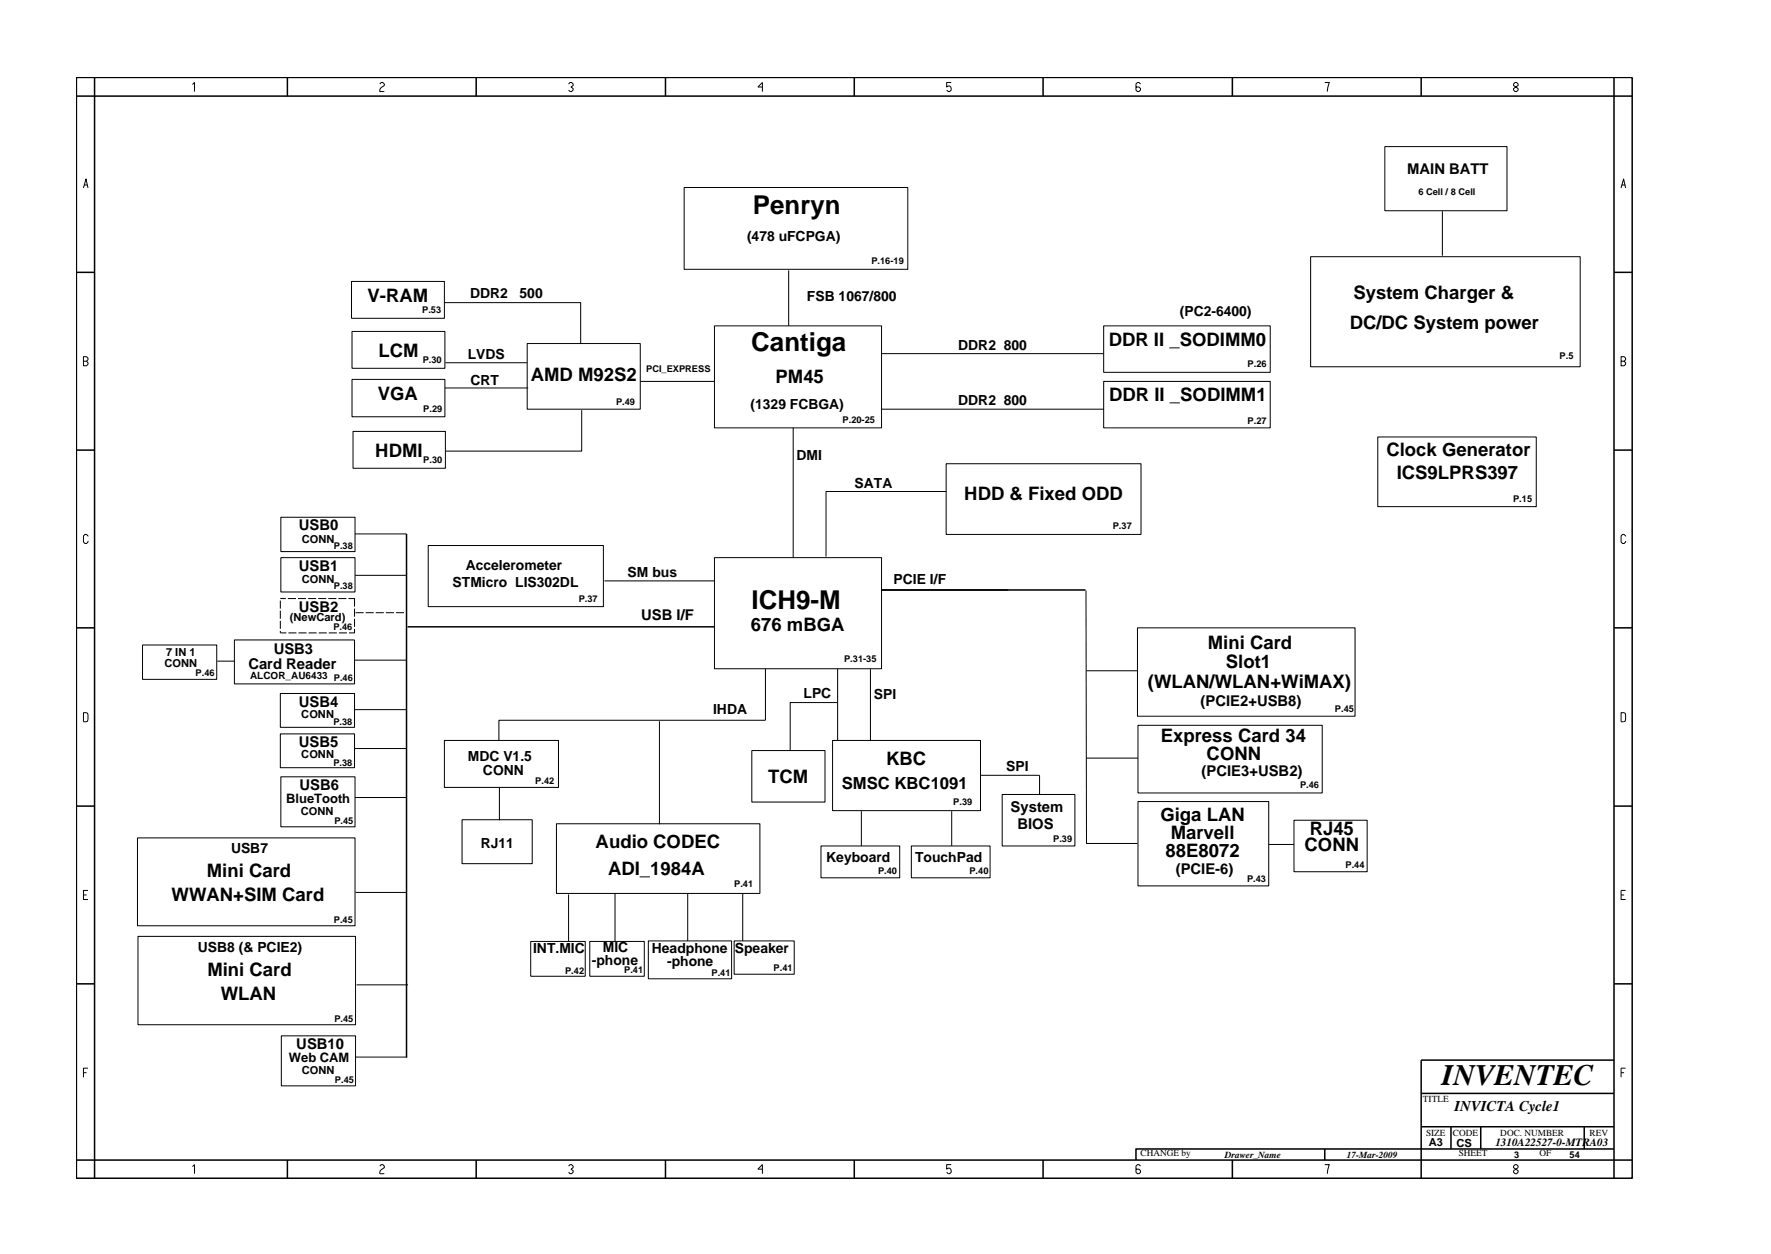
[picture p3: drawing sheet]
<svg xmlns="http://www.w3.org/2000/svg" width="297mm" height="210mm" viewBox="0 0 297 210" stroke-linecap="round" stroke-linejoin="round" font-family="sans-serif">
<g fill="none" stroke="#000" stroke-width=".17">
<path d="M32.3 14.2l.3-.4v1.6M63.7 14.1l.3-.3h.2l.3 .3v.2l-.5 .4-.3 .4v.3h.8M95.4 14.1l.2-.3h.3l.2 .3v.2l-.3 .3 .3 .2v.3l-.2 .3h-.3l-.2-.3M127.9 14.6h-.8l.8-.8v1.6M159.5 13.8h-.7v.8l.2-.2a.5 .5 0 0 1 .5 .7l-.2 .3h-.3l-.2-.3M191.3 14.1l-.3-.3h-.2l-.3 .3v1l.3 .3h.2l.3-.3v-.3l-.3-.2h-.5M222.2 13.8h.8l-.4 1.6M254.1 13.8l-.2 .3v.2l.7 .5v.3l-.2 .3h-.3l-.2-.3v-.3l.7-.5v-.2l-.2-.3zM14 31.5l.4-1.5 .4 1.5M14.1 31h.6M114.8 31.4h37.5v13.8h-37.5zM232.3 24.6h20.5v10.7h-20.5z"/>
<path d="M241.9 35.4v7.5M271.9 31.5l.4-1.5 .4 1.5M272 31h.6M14 59.8h.5l.3 .3v.2l-.3 .3 .3 .2v.3l-.3 .2h-.5zM59 47.2h15.5v6.2h-15.5zM59 55.6h15.6v6.2h-15.6zM74.5 50.7h22.9v6.9M88.4 57.6h19v11h-19zM119.8 54.6h28.1v17.1h-28.1zM132.3 45.3v9.3M147.9 59.3h37.2M185.1 54.6h27.9v7.8h-27.9z"/>
<path d="M219.8 43h45.2v18.5h-45.2zM14 60.6h.5M59 63.6h15.6v6.3h-15.6zM59.2 72.3h15.5v6.2h-15.5zM74.6 65.1h14M74.7 60.8h13.7M97.6 68.8v6.8h-22.8M107.4 64h12.4M133 71.7v21.8M147.9 68.6h37.2M158.7 77.8h32.7v11.8h-32.7zM185.1 64h27.9v7.7h-27.9z"/>
<path d="M231.1 73.3h26.6v11.6h-26.6zM271.9 60.6h.5l.3-.3v-.2l-.3-.3h-.5v1.5h.5l.3-.2v-.3l-.3-.2M14.8 89.9l-.3-.3h-.2l-.3 .3v1l.3 .2h.2l.3-.2v-.2M47.1 86.7h12.4v5.8h-12.4zM47.1 93.5h12.4v5.8h-12.4zM59.5 89.5h8.7M59.5 96.5h8.7M71.8 91.5h29.4v10.2h-29.4zM101.4 97.4h18.4M119.8 93.5h28.1v18.6h-28.1zM158.7 82.4h-20.2v10.9M169.1 98.9h-21.2"/>
<path d="M182.1 99l.1 42.4h8.6M272.7 89.9l-.3-.3h-.3l-.2 .3v1l.2 .2h.3l.3-.2v-.2M14 119.5l.7 .1 .1 .2-.1 1.1-.7 .1zM23.9 108.1h12.5v5.8h-12.5zM36.4 110.9h2.9M39.3 107.3h20.2v7.4h-20.2zM47 105.8v.3h1M47 100.7v1.4M47 102.4v1.3M47 104.1v1.3M47 100.4h.9M47 116.3h12.5v5.6h-12.5z"/>
<path d="M48.3 100.4h1.3M48.4 106.1h1.3M50 100.4h1.3M50.1 106.1h1.3M51.7 100.4h1.3M51.8 106.1h1.3M53.4 100.4h1.3M53.5 106.1h1.3M55.1 100.4h1.3M55.1 106.1h1.4M56.8 100.4h1.3M56.8 106.1h1.4"/>
<path d="M58.4 100.4h1.1v1.3M59.5 110.7h8.6M59.5 105.4v.7h-1M59.5 102.1v1.3M59.5 103.7v1.4M59.5 119h8.7M59.6 102.7h1.4M61.3 102.7h1.4M63 102.7h1.4M64.7 102.7h1.4M66.4 102.7h1.4M128.4 112.1v8.7h-44.7v3.3"/>
<path d="M140.4 117.8h-7.9v8M140.5 112.1v12M146 112.2v12M182.2 112.5h8.6M190.8 105.3h36.5v14.8h-36.5zM271.9 119.5l.7 .1 .1 .2-.1 1.1-.7 .1zM47 123h12.5v5.7h-12.5zM47.1 130.2h12.4v8.4h-12.4zM59.5 125.5h8.6M59.5 133.7h8.7M74.5 124.1h19.2v7.9h-19.2zM77.5 137.4h11.8v7.4h-11.8z"/>
<path d="M83.8 132v5.5M93.3 138.1h34.2v11.7h-34.2zM110.6 120.9v17.3M126.1 125.8h12.3v8.7h-12.3zM139.6 124.1h24.9v11.8h-24.9zM144.5 136v5.8M159.6 136v5.8M164.4 130h10v3.2M168.1 133.2h12.2v8.6h-12.2zM182.2 127.1h8.7M190.9 121.6h30.9v11.4h-30.9zM190.9 134.4h21.9v14.1h-21.9z"/>
<path d="M217 137.5h12.3v8.7h-12.3zM14 150.1h.5M14.8 149.3h-.8v1.5h.8M23.1 140.5h36.4v14.7h-36.4zM23.1 157h36.5v14.8h-36.5zM59.6 149.6h8.6M89 157.8h9.2v5.9h-9.2zM95.4 150v7.8M98.9 157.8h9.2v5.9h-9.2zM103.2 149.9v7.9M108.7 157.8h14v6.3h-14zM115.3 149.8v8"/>
<path d="M123.1 157.8h10.1v5.6h-10.1zM124.6 149.8v8M137.7 141.8h13.2v5.4h-13.2zM152.9 141.8h13.2v5.4h-13.2zM212.8 141.6h4.2M271.9 150.1h.5M272.7 149.3h-.8v1.5h.8M14 179.9h.5M14.8 179.1h-.8v1.5M47.2 173.7h12.4v8.4h-12.4zM59.6 177.2h8.7M59.8 165.1h8.6"/>
<path d="M271.9 179.9h.5M272.7 179.1h-.8v1.5M32.3 195.6l.3-.3v1.5M63.7 195.5l.3-.2h.2l.3 .2v.3l-.7 .5-.1 .2v.3h.8M95.4 195.5l.2-.2h.3l.2 .2v.3l-.3 .2 .3 .3v.2l-.2 .3h-.3l-.2-.3M127.9 196h-.8l.8-.7v1.5M159.5 195.3h-.7v.7l.2-.1a.5 .5 0 0 1 .5 .6l-.2 .3h-.3l-.2-.3M191.3 195.5l-.3-.2h-.2l-.3 .2v1l.3 .3h.2l.3-.3v-.2l-.3-.3h-.5M222.2 195.3h.8l-.4 1.5M254.1 195.3l-.2 .2v.3l.7 .5v.2l-.2 .3h-.3l-.2-.3v-.2l.7-.5v-.3l-.2-.2z"/>
</g>
<g fill="none" stroke="#000" stroke-width=".25">
<path d="M12.8 13h261v184.6h-261zM12.8 16.1h261M15.9 13v184.6M48.2 13v3.1M79.9 13v3.1M111.6 13v3.1M143.3 13v3.1M174.9 13v3.1M206.7 13v3.1M238.4 13v3.1M270.7 13v184.6M12.8 45.7h3.1"/>
<path d="M270.7 45.7h3.1M12.8 75.5h3.1M270.7 75.5h3.1M68.2 89.5v87.8M147.9 98.9h34.2M12.8 105.3h3.1M68.4 105.1h51.5M270.7 105.3h3.1M12.8 135.2h3.1M270.7 135.2h3.1M12.8 165h3.1M270.7 177.7h-32.3v19.9"/>
<path d="M270.7 165h3.1M48.2 194.5v3.1M79.9 194.5v3.1M111.6 194.5v3.1M143.3 194.5v3.1M174.9 194.5v3.1M206.7 194.5v3.1M222.2 192.6v1.9M238.4 183.3h32.3M238.4 188.9h32.3M243.4 188.9v3.7M248.4 188.9v3.7"/>
<path d="M265.7 188.9v3.7M270.7 192.6h-80.2v1.9M273.8 194.5h-261"/>
</g>
<text font-size="5" x="241.8" y="182">INVENTEC</text>
<g font-size="4.4">
<text x="126.3" y="35.8">Penryn</text>
<text x="126" y="58.9">Cantiga</text>
<text x="126.1" y="102.1">ICH9-M</text>
</g>
<g font-size="3.1">
<text x="61.7" y="50.7">V-RAM</text>
<text x="227" y="50.2">System Charger &amp;</text>
<text x="63.5" y="59.9">LCM</text>
<text x="186" y="58.1">DDR II _SODIMM0</text>
<text x="226.4" y="55.1">DC/DC System power</text>
<text x="89" y="63.9">AMD M92S2</text>
<text x="130.1" y="64.3">PM45</text>
<text x="63.4" y="67.1">VGA</text>
<text x="186" y="67.3">DDR II _SODIMM1</text>
<text x="62.9" y="76.6">HDMI</text>
<text x="232.5" y="76.4">Clock Generator</text>
<text x="161.7" y="83.9">HDD &amp; Fixed ODD</text>
<text x="234.3" y="80.3">ICS9LPRS397</text>
<text x="125.9" y="105.7">676 mBGA</text>
<text x="202.6" y="108.9">Mini Card</text>
<text x="205.6" y="111.9">Slot1</text>
<text x="192.5" y="115.3">(WLAN/WLAN+WiMAX)</text>
<text x="194.7" y="124.4">Express Card 34</text>
<text x="128.8" y="131.2">TCM</text>
<text x="148.6" y="128.3">KBC</text>
<text x="202.4" y="127.5">CONN</text>
<text x="194.6" y="137.6">Giga LAN</text>
<text x="99.9" y="142.2">Audio CODEC</text>
<text x="195.5" y="143.7">88E8072</text>
<text x="196.4" y="140.6">Marvell</text>
<text x="218.8" y="142.7">CONN</text>
<text x="219.7" y="139.9">RJ45</text>
<text x="34.7" y="147">Mini Card</text>
<text x="102" y="146.6">ADI_1984A</text>
<text x="28.8" y="151">WWAN+SIM Card</text>
<text x="34.8" y="163.6">Mini Card</text>
<text x="37" y="167.6">WLAN</text>
</g>
<text font-size="2.8" x="141.2" y="132.2">SMSC KBC1091</text>
<g font-size="2.5">
<text x="236" y="29.2">MAIN BATT</text>
<text x="50.1" y="88.9">USB0</text>
<text x="50.1" y="95.7">USB1</text>
<text x="50.1" y="102.6">USB2</text>
<text x="107.5" y="103.9">USB I/F</text>
<text x="41.7" y="112.1">Card Reader</text>
<text x="45.9" y="109.7">USB3</text>
<text x="50.1" y="118.5">USB4</text>
<text x="201.4" y="118.4">(PCIE2+USB8)</text>
<text x="50.1" y="125.2">USB5</text>
<text x="201.5" y="130.2">(PCIE3+USB2)</text>
<text x="50.2" y="132.4">USB6</text>
<text x="169.5" y="136.1">System</text>
<text x="170.6" y="139">BIOS</text>
<text x="197.2" y="146.5">(PCIE-6)</text>
<text x="49.7" y="176">USB10</text>
<text x="244" y="186.3">INVICTA Cycle1</text>
</g>
<g font-size="2.3">
<text x="125.3" y="40.3">(478 uFCPGA)</text>
<text x="78.9" y="49.9">DDR2</text>
<text x="87.1" y="49.9">500</text>
<text x="135.3" y="50.5">FSB 1067/800</text>
<text x="197.9" y="53">(PC2-6400)</text>
<text x="160.7" y="58.6">DDR2 800</text>
<text x="78.5" y="60.2">LVDS</text>
<text x="78.9" y="64.5">CRT</text>
<text x="125.9" y="68.5">(1329 FCBGA)</text>
<text x="160.7" y="68">DDR2 800</text>
<text x="133.6" y="77.2">DMI</text>
<text x="143.3" y="81.8">SATA</text>
<text x="78.1" y="95.6">Accelerometer</text>
<text x="75.9" y="98.4">STMicro LIS302DL</text>
<text x="105.3" y="96.8">SM bus</text>
<text x="149.9" y="97.9">PCIE I/F</text>
<text x="119.6" y="119.8">IHDA</text>
<text x="134.8" y="117.1">LPC</text>
<text x="146.6" y="117.1">SPI</text>
<text x="78.5" y="127.6">MDC V1.5</text>
<text x="81" y="130">CONN</text>
<text x="168.8" y="129.2">SPI</text>
<text x="38.7" y="143">USB7</text>
<text x="80.6" y="142.2">RJ11</text>
<text x="138.6" y="144.6">Keyboard</text>
<text x="153.5" y="144.6">TouchPad</text>
<text x="33.2" y="159.6">USB8 (&amp; PCIE2)</text>
<text x="89.4" y="159.8">INT.MIC</text>
<text x="99.3" y="161.8">-phone</text>
<text x="101.1" y="159.6">MIC</text>
<text x="109.3" y="159.7">Headphone</text>
<text x="111.9" y="161.9">-phone</text>
<text x="123.3" y="159.7">Speaker</text>
</g>
<g font-size="2.2">
<text x="48" y="134.7">BlueTooth</text>
<text x="48.5" y="178.1">Web CAM</text>
</g>
<g font-size="1.9">
<text x="50.6" y="91">CONN</text>
<text x="50.6" y="97.8">CONN</text>
<text x="48.6" y="104.2">(NewCard)</text>
<text x="27.6" y="111.9">CONN</text>
<text x="27.9" y="109.9">7 IN 1</text>
<text x="50.5" y="120.4">CONN</text>
<text x="50.5" y="127.1">CONN</text>
<text x="50.5" y="136.6">CONN</text>
<text x="50.6" y="180.1">CONN</text>
<text x="239.6" y="192.2">A3</text>
<text x="244.3" y="192.3">CS</text>
<text x="250.8" y="192.2">1310A22527-0-MTRA03</text>
</g>
<text font-size="1.7" x="41.9" y="113.9">ALCOR_AU6433 P.46</text>
<g font-size="1.6">
<text x="237.9" y="32.6">6 Cell / 8 Cell</text>
<text x="146.2" y="44.3">P.16-19</text>
<text x="70.8" y="52.4">P.53</text>
<text x="70.9" y="60.8">P.30</text>
<text x="108.4" y="62.3">PCI_EXPRESS</text>
<text x="209.3" y="61.5">P.26</text>
<text x="261.6" y="60.2">P.5</text>
<text x="71" y="69">P.29</text>
<text x="103.3" y="67.9">P.49</text>
<text x="141.3" y="70.9">P.20-25</text>
<text x="209.3" y="71.1">P.27</text>
<text x="71" y="77.6">P.30</text>
<text x="186.6" y="88.7">P.37</text>
<text x="253.8" y="84.2">P.15</text>
<text x="56" y="92">P.38</text>
<text x="56" y="98.8">P.38</text>
<text x="97.1" y="100.9">P.37</text>
<text x="55.9" y="105.7">P.46</text>
<text x="32.8" y="113.4">P.46</text>
<text x="141.6" y="110.9">P.31-35</text>
<text x="223.9" y="119.3">P.45</text>
<text x="55.9" y="121.6">P.38</text>
<text x="55.9" y="128.4">P.38</text>
<text x="89.8" y="131.4">P.42</text>
<text x="159.9" y="134.9">P.39</text>
<text x="218.1" y="132.2">P.46</text>
<text x="56.1" y="138.2">P.45</text>
<text x="176.7" y="141.2">P.39</text>
<text x="123.1" y="148.8">P.41</text>
<text x="147.3" y="146.6">P.40</text>
<text x="162.6" y="146.6">P.40</text>
<text x="209.2" y="147.9">P.43</text>
<text x="225.7" y="145.6">P.44</text>
<text x="56" y="154.8">P.45</text>
<text x="94.8" y="163.3">P.42</text>
<text x="104.7" y="163.2">P.41</text>
<text x="119.3" y="163.7">P.41</text>
<text x="129.7" y="162.8">P.41</text>
<text x="56.1" y="171.4">P.45</text>
<text x="56.2" y="181.6">P.45</text>
<text x="238.7" y="184.8">TITLE</text>
<text x="239.2" y="190.4">SIZE</text>
<text x="243.7" y="190.4">CODE</text>
<text x="251.6" y="190.4">DOC. NUMBER</text>
<text x="266.6" y="190.4">REV</text>
<text x="191.3" y="193.9">CHANGE by</text>
<text x="205.4" y="194.1">Drawer_Name</text>
<text x="225.9" y="194.1">17-Mar-2009</text>
<text x="244.7" y="193.9">SHEET</text>
<text x="253.9" y="194.1">3</text>
<text x="258.2" y="193.9">OF</text>
<text x="263.3" y="194.1">54</text>
</g>
</svg>
